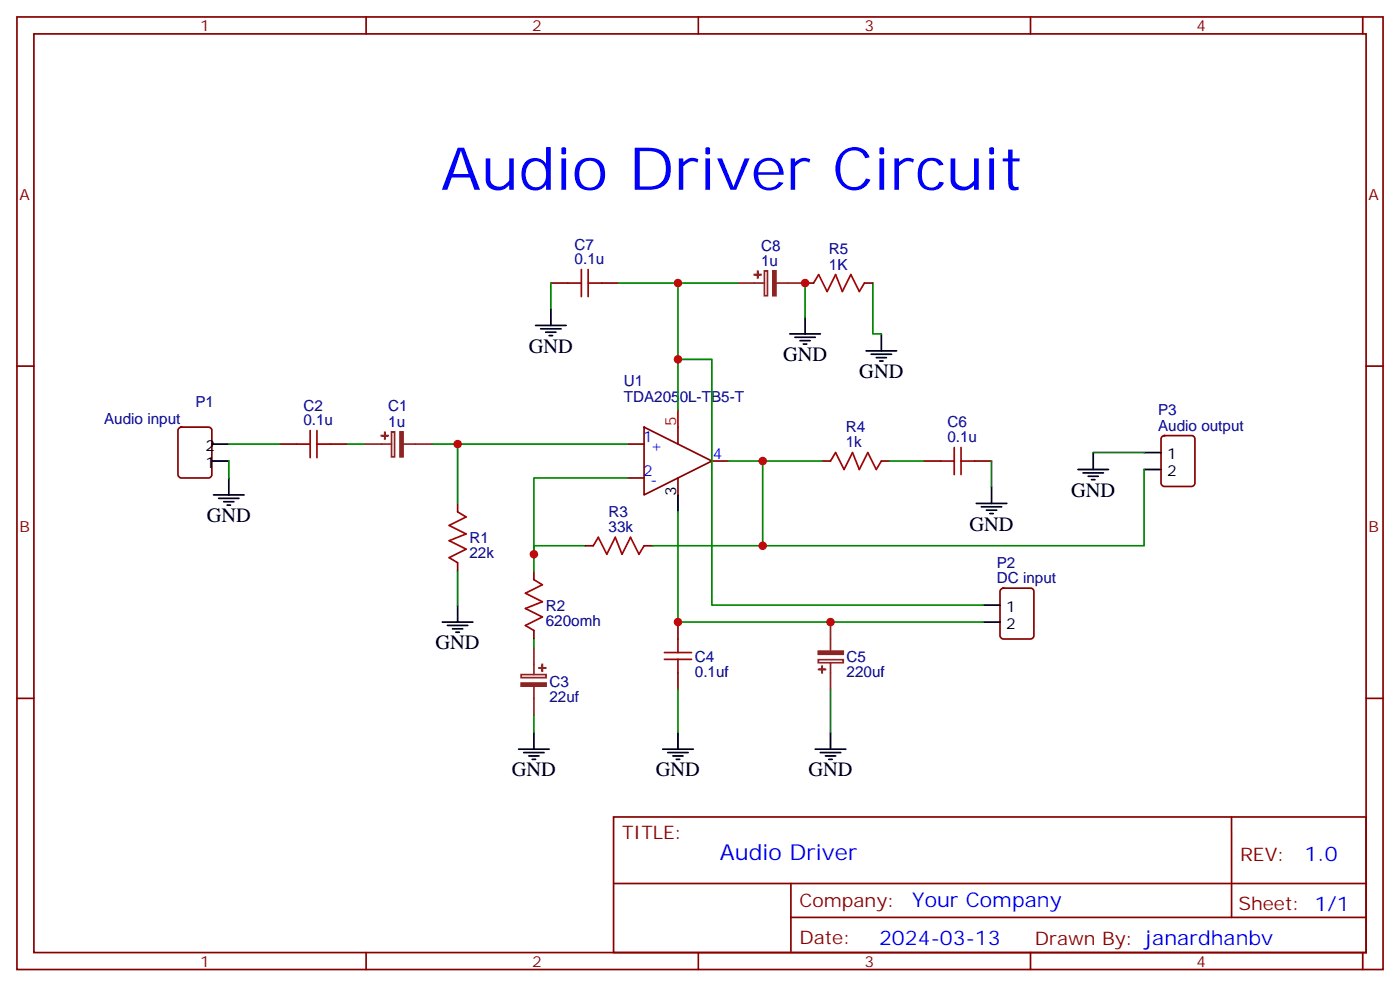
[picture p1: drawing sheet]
<svg xmlns="http://www.w3.org/2000/svg" width="291mm" height="206mm" viewBox="0 0 291 206" stroke-linecap="round" stroke-linejoin="round" font-family="sans-serif">
<g fill="none" stroke="#870000" stroke-width=".35">
<path d="M3.5 3.5h284.4v198.3h-284.4zM7.1 7.1h277.2v191.2h-277.2zM76.2 3.5v3.6M145.3 3.5v3.6M214.5 3.5v3.6M283.6 3.5v3.6M114.7 58.9h3.5M125.2 58.9h3.6M167.6 58.9h1.7M179.9 58.9h1.8M3.5 76.2h3.6M284.3 76.2h3.6"/>
<path d="M37.3 89.1l.4-.2h5.7a.71 .71 0 0 1 .7 .7v9.2a.76 .76 0 0 1-.7 .7h-5.7a.76 .76 0 0 1-.7-.7v-9.2zM58.2 92.4h3.5M68.8 92.4h3.5M130.5 92.4h3.6M130.5 99.5h3.6M134.1 88.9l14.1 7.1-14.1 7zM141.1 88.9v3.5M141.1 99.5v3.5M148.2 96h3.5M171.1 96h1.8M183.4 96h1.8M192.3 96h3.5"/>
<path d="M202.8 96h3.6M241.9 90.9l.5-.2h5.6a.71 .71 0 0 1 .7 .7v9.1a.76 .76 0 0 1-.7 .7h-5.6a.76 .76 0 0 1-.7-.7v-9.1zM95.2 104.8v1.7M95.2 117.1v1.8M111.1 118.9v1.8M121.7 113.6h1.8M134.1 113.6h1.7M111.1 131.2v1.8M141.1 129.5v3.5M208.4 122.6l.4-.2h5.7a.71 .71 0 0 1 .7 .7v9.2a.76 .76 0 0 1-.7 .7h-5.7a.76 .76 0 0 1-.7-.7v-9.2zM3.5 145.3h3.6M141.1 140.1v3.5"/>
<path d="M284.3 145.3h3.6M127.7 170h156.6v28.3h-156.6zM256.3 170.1v20.8M76.2 198.3v3.5M127.7 183.9h156.5M145.3 198.3v3.5M164.6 190.9h119.6M164.6 183.9v14.1M214.5 198.3v3.5M283.6 198.3v3.5"/>
</g>
<g fill="none" stroke="#000" stroke-width=".35">
<path d="M111.5 67.7h6.3M112.5 68.4h4.3M113.6 69.1h2.1M114.3 69.9h.7M114.7 64.2v3.5M164.4 69.5h6.3M165.5 70.2h4.2M166.5 70.9h2.1M167.2 71.6h.7M167.6 66v3.5M180.3 73h6.3M181.3 73.7h4.3"/>
<path d="M182.4 74.4h2.1M183.1 75.1h.7M183.4 69.5v3.5M44.1 96h3.5M44.1 92.4h3.5M47.6 99.5v3.5M224.4 97.7h6.3M225.4 98.4h4.3M226.5 99.1h2.1M227.2 99.8h.7M227.5 94.2v3.5M238.1 94.2h3.6"/>
<path d="M238.1 97.7h3.6M44.4 103h6.4M45.5 103.7h4.2M46.6 104.4h2.1M47.3 105.1h.7M141.1 103v3.5M203.2 104.8h6.3M204.3 105.5h4.2M205.3 106.2h2.1M206 106.9h.7M206.4 101.2v3.6M92.1 129.5h6.3"/>
<path d="M93.1 130.2h4.3M94.2 130.9h2.1M94.9 131.6h.7M95.2 125.9v3.6M204.6 129.5h3.5M204.6 125.9h3.5M107.9 155.9h6.4M109 156.6h4.2M110.1 157.3h2.1M110.8 158h.7M111.1 152.4v3.5M137.9 155.9h6.4"/>
<path d="M139 156.6h4.2M140.1 157.3h2.1M140.8 158h.7M141.1 152.4v3.5M169.7 155.9h6.3M170.7 156.6h4.3M171.8 157.3h2.1M172.5 158h.7M172.9 152.4v3.5"/>
</g>
<path d="M141.1 85.4v3.5" fill="none" stroke="#f00" stroke-width=".35"/>
<path d="M153.5 58.9h5.6M159.1 56.4h.6v5.2h-.6zM161.6 58.9h6M75.8 92.4h5.7M81.5 89.9h.6v5.2h-.6zM84 92.4h6M111.1 134.8v5.6M170.3 137.3h5.2v.6h-5.2zM172.9 129.5v6M172.9 137.9v5.7M108.5 140.4h5.2v.6h-5.2zM111.1 142.9v6" fill="none" stroke="#8c2424" stroke-width=".35"/>
<g fill="#8c2424" stroke="#8c2424" stroke-width=".35">
<path d="M83.3 89.9h.6v5.2h-.6z"/>
<path d="M80.1 90v1.4z"/>
<path d="M79.4 90.7h1.4z"/>
<path d="M108.5 142.2h5.2v.6h-5.2z"/>
<path d="M112.2 139h1.4z"/>
<path d="M112.9 138.3v1.4z"/>
<path d="M170.3 135.5h5.2v.7h-5.2z"/>
<path d="M170.4 139.3h1.4z"/>
<path d="M171.1 138.6v1.5z"/>
<path d="M160.9 56.4h.6v5.2h-.6z"/>
<path d="M157.7 56.4v1.5z"/>
<path d="M157 57.2h1.4z"/>
</g>
<g fill="none" stroke="#008700" stroke-width=".35">
<path d="M114.7 58.9v5.3M128.8 58.9h12.3v26.5M141.1 58.9h12.4M167.6 58.9v7.1M181.7 58.9v10.6h1.7M141.1 74.8h7.1v51.1h56.4M47.6 92.4h10.6M47.6 96v3.5M72.3 92.4h3.5M90 92.4h40.5M95.2 92.4v12.4M130.5 99.5h-19.4v19.4"/>
<path d="M151.7 96h7v17.6h-22.9M158.7 96h12.4M185.2 96h7.1M206.4 96v5.2M227.5 94.2h10.6M238.1 97.7v15.9h-79.4M95.2 118.9v7M121.7 113.6h-10.6v1.8M141.1 106.5v23h63.5M111.1 133v1.8M111.1 148.9v3.5M141.1 143.6v8.8"/>
<path d="M172.9 143.6v8.8"/>
</g>
<g fill="none" stroke="#a10000" stroke-width=".35">
<path d="M118.2 58.9h2.8M121 56.1v5.6M122.4 58.9h2.8M122.4 56.1v5.6M169.3 58.9l1.1-1.7 1.8 3.5 1.7-3.5 1.4 3.5 1.8-3.5 1.8 3.5 1-1.8M61.7 92.4h2.9M64.6 89.6v5.7M66 92.4h2.8M66 89.6v5.7M172.9 96l1-1.8 1.8 3.5 1.7-3.5 1.5 3.5 1.7-3.5 1.8 3.5 1-1.7M195.8 96h2.8M198.6 93.1v5.7"/>
<path d="M200 93.1v5.7M200 96h2.8M95.2 106.5l1.8 1.1-3.5 1.8 3.5 1.7-3.5 1.4 3.5 1.8-3.5 1.8 1.7 1M123.5 113.6l1-1.8 1.8 3.6 1.8-3.6 1.4 3.6 1.7-3.6 1.8 3.6 1.1-1.8M111.1 120.7l1.8 1-3.5 1.8 3.5 1.7-3.5 1.4 3.5 1.8-3.5 1.8 1.7 1M138.3 137.2h5.6M138.3 135.8h5.6M141.1 133v2.8M141.1 137.2v2.9"/>
</g>
<g fill="#c00">
<circle cx="95.3" cy="92.4" r=".88"/>
<circle cx="111.1" cy="115.4" r=".88"/>
<circle cx="141.1" cy="129.5" r=".88"/>
<circle cx="172.9" cy="129.5" r=".88"/>
<circle cx="158.8" cy="96" r=".88"/>
<circle cx="158.8" cy="113.6" r=".88"/>
<circle cx="141.1" cy="58.9" r=".88"/>
<circle cx="141.1" cy="74.8" r=".88"/>
<circle cx="167.6" cy="58.9" r=".88"/>
</g>
<text font-size="12.3" fill="#00f" x="91.7" y="39.5">Audio Driver Circuit</text>
<text font-size="4.6" fill="#00f" x="149.8" y="179.1">Audio Driver</text>
<g font-size="4.2">
<text x="110.1" y="73.4">GND</text>
<text x="163" y="75.1">GND</text>
<text x="178.9" y="78.7">GND</text>
<text x="223" y="103.4">GND</text>
<text x="43" y="108.7">GND</text>
<text x="201.8" y="110.4">GND</text>
<text x="90.7" y="135.1">GND</text>
<text x="106.5" y="161.6">GND</text>
<text x="136.5" y="161.6">GND</text>
<text x="168.3" y="161.6">GND</text>
</g>
<g font-size="4.2" fill="#00f">
<text x="271.5" y="179.3">1.0</text>
<text x="189.9" y="188.9">Your Company</text>
<text x="183" y="196.7">2024-03-13</text>
</g>
<g font-size="3.9" fill="#800">
<text x="129.5" y="174.6">TITLE:</text>
<text x="258.1" y="179.3">REV:</text>
<text x="166.4" y="188.8">Company:</text>
<text x="257.7" y="189.4">Sheet: 1/1</text>
<text x="166.4" y="196.5">Date:</text>
<text x="215.4" y="196.6">Drawn By: janardhanbv</text>
</g>
<g font-size="3.2" fill="#800">
<text x="41.6" y="6.5">1</text>
<text x="110.8" y="6.5">2</text>
<text x="179.9" y="6.5">3</text>
<text x="249.1" y="6.5">4</text>
<text x="4.1" y="41.6">A</text>
<text x="284.9" y="41.6">A</text>
<text x="4.1" y="110.8">B</text>
<text x="284.9" y="110.8">B</text>
<text x="41.6" y="201.3">1</text>
<text x="110.8" y="201.3">2</text>
<text x="179.9" y="201.3">3</text>
<text x="249.1" y="201.3">4</text>
</g>
<g font-size="3.2" fill="#000080">
<text x="119.6" y="52">C7</text>
<text x="158.4" y="52.2">C8</text>
<text x="172.5" y="52.9">R5</text>
<text x="119.6" y="55">0.1u</text>
<text x="158.4" y="55.3">1u</text>
<text x="172.5" y="56.1">1K</text>
<text x="129.8" y="83.6">TDA2050L-TB5-T</text>
<text x="129.8" y="80.3">U1</text>
<text x="21.7" y="88.3">Audio input</text>
<text x="40.7" y="84.8">P1</text>
<text x="63.2" y="88.5">0.1u</text>
<text x="63.2" y="85.5">C2</text>
<text x="80.8" y="88.8">1u</text>
<text x="80.8" y="85.6">C1</text>
<text x="176" y="89.9">R4</text>
<text x="197.2" y="88.9">C6</text>
<text x="241" y="89.6">Audio output</text>
<text x="241" y="86.4">P3</text>
<text x="176" y="93.1">1k</text>
<text x="197.2" y="92.1">0.1u</text>
<text x="126.7" y="107.7">R3</text>
<text x="97.7" y="113">R1</text>
<text x="126.7" y="110.8">33k</text>
<text x="97.7" y="116.1">22k</text>
<text x="207.5" y="118.3">P2</text>
<text x="207.5" y="121.4">DC input</text>
<text x="113.6" y="130.3">620omh</text>
<text x="113.6" y="127.1">R2</text>
<text x="144.6" y="137.7">C4</text>
<text x="176.2" y="137.7">C5</text>
<text x="114.4" y="143">C3</text>
<text x="144.6" y="140.8">0.1uf</text>
<text x="176.2" y="140.8">220uf</text>
<text x="114.4" y="146.2">22uf</text>
</g>
<text font-size="3.2" fill="#f00" x="140.8" y="88.7" transform="rotate(-90 140.8 88.7)">5</text>
<g font-size="3.2">
<text x="42.8" y="93.8">2</text>
<text x="243" y="95.6">1</text>
<text x="42.8" y="97.4">1</text>
<text x="243" y="99.1">2</text>
<text x="140.8" y="103.2" transform="rotate(-90 140.8 103.2)">3</text>
<text x="209.4" y="127.4">1</text>
<text x="209.4" y="130.9">2</text>
</g>
<g font-size="3.2" fill="#00f">
<text x="133.9" y="92.1">1</text>
<text x="135.4" y="93.8">+</text>
<text x="148.3" y="95.6">4</text>
<text x="133.9" y="99.1">2</text>
<text x="135.4" y="100.9">-</text>
</g>
</svg>
